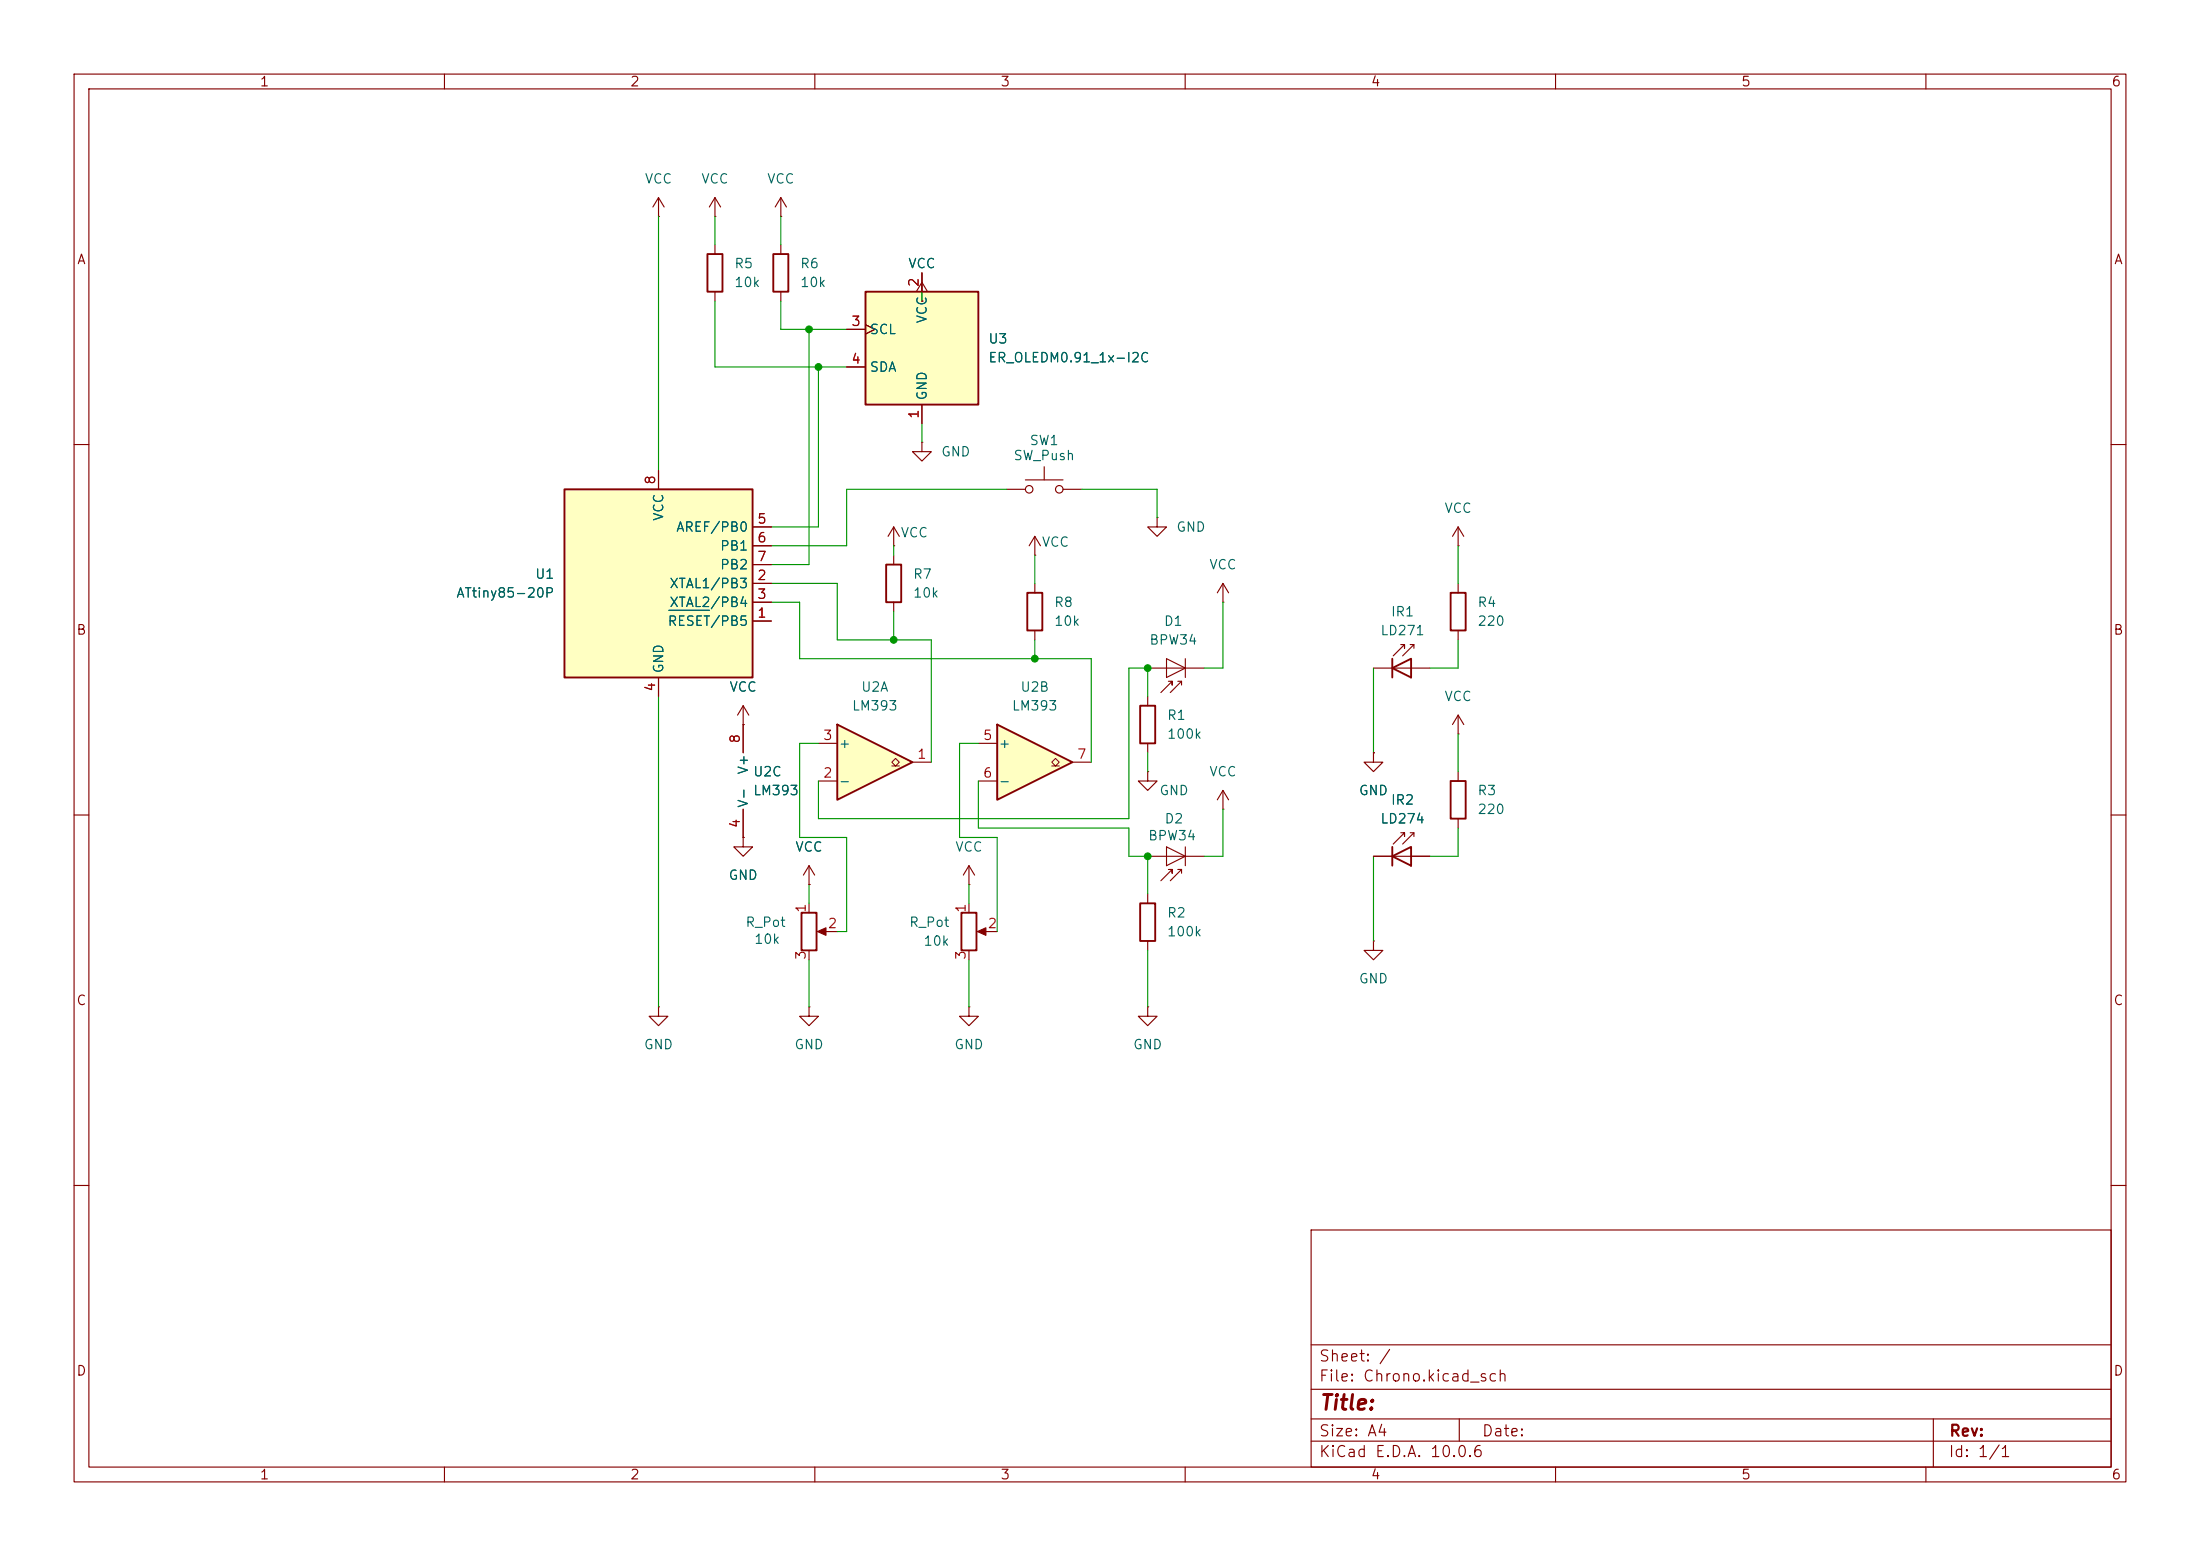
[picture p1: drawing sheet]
<svg xmlns="http://www.w3.org/2000/svg" width="297mm" height="210mm" viewBox="0 0 297 210" stroke-linecap="round" stroke-linejoin="round" font-family="sans-serif">
<g fill="none" stroke="#840000" stroke-width=".15">
<path d="M10 10h277v190h-277zM12 12h273v186h-273zM60 10v2M110 10v2M160 10v2M210 10v2M260 10v2M10 60h2M139.7 78.7v1.3M285 60h2M139.7 85.1v1.3M10 110h2"/>
<path d="M285 110h2M130.8 135.9v1.3h1.3l-1.3 1.2-1.3-1.2h1.3M130.8 135.9h.1M10 160h2M177 166h108v32h-108zM285 160h2M60 198v2M110 198v2M160 198v2M177 194.5h108M177 191.5h108M177 187.5h108"/>
<path d="M177 181.5h108M197 191.5v3M210 198v2M260 198v2M261 191.5v6.5"/>
</g>
<path d="M138.7 80h2v5.1h-2z" fill="none" stroke="#840000" stroke-width=".25"/>
<path d="M116.8 39.4h15.3v15.2h-15.3z" fill="#ffffc2"/>
<path d="M116.8 39.4h15.3v15.2h-15.3z" fill="none" stroke="#840000" stroke-width=".25"/>
<path d="M124.5 36.8v2.6M114.3 44.5h2.5M114.3 49.5h2.5M116.8 43.8l1.3 .7-1.3 .6M124.5 54.6v2.6" fill="none" stroke="#840000" stroke-width=".15"/>
<path d="M76.2 66h25.4v25.4h-25.4z" fill="#ffffc2"/>
<path d="M95.5 34.3h2v5.1h-2zM76.2 66h25.4v25.4h-25.4zM188 115.6l2.5-1.3v2.5zM188 114.3v2.5M195.8 105.4h2.1v5.1h-2.1zM129.8 123.2h2v5.1h-2z" fill="none" stroke="#840000" stroke-width=".25"/>
<g fill="none" stroke="#840000" stroke-width=".15">
<path d="M96.5 33v1.3M96.5 39.4v1.2M88.9 63.5v2.5M101.6 78.7h2.5M101.6 71.1h2.5M101.6 73.7h2.5M101.6 76.2h2.5M120.6 73.7h.1M120.6 71.1l-.7 1.3M120.6 71.1l.8 1.3M120.6 71.1v2.6M88.9 91.4v2.6"/>
<path d="M100.3 97.8h.1M100.3 95.3l-.7 1.2M100.3 95.3l.8 1.2M100.3 95.3v6.3M101.6 83.8h2.5M101.6 81.3h2.5M100.3 113v1.3h1.3l-1.3 1.3-1.2-1.3h1.2M100.3 113h.1M100.3 109.2v3.8M130.8 119.4h.1M130.8 116.8l-.8 1.3M130.8 116.8l.8 1.3"/>
<path d="M130.8 116.8v2.6M154.9 115.6h7.7M157.5 114.3l2.5 1.3-2.5 1.2zM157.7 117.3h.5v.6v-.6l-1.5 1.6M159 117.3h.5M159.5 117.9v-.6l-1.5 1.6M160 114.3v2.5M165.1 109.2h.1M165.1 106.7l-.8 1.3M165.1 106.7l.8 1.3M165.1 106.7v2.5M185.4 115.6h7.6"/>
<path d="M189.1 112.4h.5v.5v-.5l-1.5 1.5M190.4 112.4h.5M190.9 112.9v-.5l-1.5 1.5M196.8 104.1v1.3M196.8 110.5v1.3M130.8 121.9v1.3M130.8 128.3v1.2M132.3 125.7h2.3M154.9 135.9v1.3h1.3l-1.3 1.2-1.2-1.2h1.2M154.9 135.9h.1M185.4 127v1.3h1.3l-1.3 1.2-1.3-1.2h1.3M185.4 127h.1"/>
</g>
<path d="M90.3 82.4h5.5" fill="none" stroke="#006464" stroke-width=".15"/>
<path d="M132 125.7l1.1-.5v1z" fill="#840000" stroke="#840000" stroke-width=".15"/>
<path d="M134.6 97.8l10.2 5.1-10.2 5.1z" fill="#ffffc2"/>
<path d="M134.6 97.8l10.2 5.1-10.2 5.1z" fill="none" stroke="#840000" stroke-width=".25"/>
<path d="M142 103.4h.5l-.5-.5 .5-.5 .5 .5-.5 .5h.5" fill="none" stroke="#840000" stroke-width=".14"/>
<path d="M132.1 100.3h2.5M132.1 105.4h2.5M144.8 102.9h2.5M154.9 104.1v1.3h1.3l-1.3 1.3-1.2-1.3h1.2M154.9 104.1h.1" fill="none" stroke="#840000" stroke-width=".15"/>
<path d="M113 97.8l10.2 5.1-10.2 5.1z" fill="#ffffc2"/>
<path d="M104.4 34.3h2v5.1h-2zM119.6 76.2h2.1v5.1h-2.1zM113 97.8l10.2 5.1-10.2 5.1zM153.9 95.3h2.1v5h-2.1zM188 90.2l2.5-1.3v2.5zM188 88.9v2.5M195.8 80h2.1v5.1h-2.1zM108.2 123.2h2v5.1h-2zM153.9 121.9h2.1v5.1h-2.1z" fill="none" stroke="#840000" stroke-width=".25"/>
<path d="M120.4 103.4h.5l-.5-.5 .5-.5 .5 .5-.5 .5h.5" fill="none" stroke="#840000" stroke-width=".14"/>
<g fill="none" stroke="#840000" stroke-width=".15">
<path d="M88.9 29.2h.1M88.9 26.7l-.8 1.2M88.9 26.7l.8 1.2M88.9 26.7v2.5M96.5 29.2h.1M96.5 26.7l-.7 1.2M96.5 26.7l.8 1.2M96.5 26.7v2.5M105.4 29.2h.1M105.4 26.7l-.8 1.2M105.4 26.7l.8 1.2M105.4 26.7v2.5"/>
<path d="M105.4 33v1.3M105.4 39.4v1.2M123.7 39.4l.8-1.3 .7 1.3M124.5 36.8v3.8M114.3 44.5h2.5M114.3 49.5h2.5M116.8 43.8l1.3 .7-1.3 .6M124.5 40.6h.1M124.5 59.7v1.3h1.2l-1.2 1.2-1.3-1.2h1.3M124.5 59.7h.1M124.5 54.6v2.6M88.9 63.5v2.5"/>
<path d="M101.6 78.7h2.5M101.6 71.1h2.5M101.6 73.7h2.5M101.6 76.2h2.5M120.6 74.9v1.3M135.9 66h2.5M138.4 64.8h5.1M139.7 74.9h.1M139.7 72.4l-.8 1.3M139.7 72.4l.8 1.3M139.7 72.4v2.5M141 63v1.8"/>
<path d="M143.5 66h2.5M156.2 69.9v1.2h1.3l-1.3 1.3-1.3-1.3h1.3M156.2 69.9h.1M165.1 78.7l-.8 1.3M165.1 78.7l.8 1.3M165.1 78.7v2.6M196.8 73.7h.1M196.8 71.1v2.6M196.8 78.7v1.3M196.8 71.1l-.7 1.3M196.8 71.1l.8 1.3M88.9 91.4v2.6"/>
<path d="M100.3 97.8h.1M100.3 97.8v3.8M101.6 83.8h2.5M101.6 81.3h2.5M120.6 81.3v1.3M154.9 94v1.3M154.9 90.2h7.7M157.5 88.9l2.5 1.3-2.5 1.2zM157.7 91.9h.5v.6v-.6l-1.5 1.6M159 91.9h.5M159.5 92.5v-.6l-1.5 1.6M160 88.9v2.5"/>
<path d="M165.1 81.3h.1M185.4 90.2h7.6M189.1 87h.5v.5v-.5l-1.5 1.5M190.4 87h.5M190.9 87.5v-.5l-1.5 1.5M196.8 99.1h.1M196.8 85.1v1.3M196.8 96.5v2.6M196.8 96.5l-.7 1.3M196.8 96.5l.8 1.3M100.3 113h.1M100.3 109.2v3.8"/>
<path d="M109.2 119.4h.1M109.2 116.8l-.7 1.3M109.2 116.8l.8 1.3M109.2 116.8v2.6M110.5 105.4h2.5M110.5 100.3h2.5M123.2 102.9h2.5M154.9 100.3v1.3M185.4 101.6v1.3h1.3l-1.3 1.2-1.3-1.2h1.3M185.4 101.6h.1M185.4 115.6h2.6M190.5 115.6h2.5"/>
<path d="M88.9 135.9v1.3h1.3l-1.3 1.2-1.3-1.2h1.3M88.9 135.9h.1M109.2 135.9v1.3h1.3l-1.3 1.2-1.3-1.2h1.3M109.2 135.9h.1M109.2 121.9v1.3M109.2 128.3v1.2M110.7 125.7h2.3M154.9 120.7v1.2M154.9 127v1.3"/>
<circle cx="138.9" cy="66" r=".51"/>
<circle cx="143" cy="66" r=".51"/>
</g>
<path d="M110.4 125.7l1.1-.5v1z" fill="#840000" stroke="#840000" stroke-width=".15"/>
<g fill="none" stroke="#009600" stroke-width=".15">
<path d="M88.9 29.2v34.3M96.5 29.2v3.8M105.4 29.2v3.8M124.5 36.8v3.8M96.5 40.6v8.9h17.8M105.4 40.6v3.9h8.9M109.2 44.5v31.7h-5.1M110.5 49.5v21.6h-6.4M124.5 57.2v2.5M104.1 78.7h8.9v7.7h12.7v16.5M120.6 73.7v1.2M135.9 66h-21.6v7.7h-10.2"/>
<path d="M139.7 74.9v3.8M146 66h10.2v3.9M196.8 73.7v5M88.9 94v41.9M104.1 81.3h3.8v7.6h39.4v14M120.6 82.6v3.8M139.7 86.4v2.5M154.9 94v-3.8h-2.5v20.3h-41.9v-5.1M165.1 81.3v8.9h-2.5M185.4 90.2v11.4M196.8 86.4v3.8h-3.8M196.8 99.1v5"/>
<path d="M109.2 119.4v2.5M110.5 100.3h-2.6v12.7h6.4v12.7h-1.3M130.8 119.4v2.5M132.1 100.3h-2.6v12.7h5.1v12.7M132.1 105.4v6.4h20.3v3.8h2.5v5.1M154.9 101.6v2.5M165.1 109.2v6.4h-2.5M185.4 115.6v11.4M196.8 111.8v3.8h-3.8M109.2 129.5v6.4M130.8 129.5v6.4M154.9 128.3v7.6"/>
</g>
<path d="M90.3 82.4h5.5" fill="none" stroke="#006464" stroke-width=".15"/>
<g fill="#009600" stroke="#009600" stroke-width=".14">
<circle cx="139.7" cy="88.9" r=".46"/>
<circle cx="120.6" cy="86.4" r=".46"/>
<circle cx="109.2" cy="44.5" r=".46"/>
<circle cx="110.5" cy="49.5" r=".46"/>
<circle cx="154.9" cy="115.6" r=".46"/>
<circle cx="154.9" cy="90.2" r=".46"/>
</g>
<text font-size="2" fill="#840000" x="178" y="190.8">Title:</text>
<g font-size="1.5" fill="#840000">
<text x="178" y="184.1">Sheet: /</text>
<text x="178" y="186.8">File: Chrono.kicad_sch</text>
<text x="178" y="197">KiCad E.D.A. 10.0.6</text>
<text x="178" y="194.2">Size: A4</text>
<text x="200" y="194.2">Date:</text>
<text x="263" y="197">Id: 1/1</text>
<text x="263" y="194.2">Rev:</text>
</g>
<g font-size="1.3" fill="#840000">
<text x="35" y="12">1</text>
<text x="85" y="12">2</text>
<text x="135" y="12">3</text>
<text x="185" y="12">4</text>
<text x="235" y="12">5</text>
<text x="285" y="12">6</text>
<text x="10.3" y="36">A</text>
<text x="285.3" y="36">A</text>
<text x="10.2" y="86">B</text>
<text x="285.2" y="86">B</text>
<text x="10.2" y="136">C</text>
<text x="285.2" y="136">C</text>
<text x="10.2" y="186">D</text>
<text x="285.2" y="186">D</text>
<text x="35" y="200">1</text>
<text x="85" y="200">2</text>
<text x="135" y="200">3</text>
<text x="185" y="200">4</text>
<text x="235" y="200">5</text>
<text x="285" y="200">6</text>
</g>
<g font-size="1.3" fill="#006464">
<text x="87" y="25.1">VCC</text>
<text x="94.6" y="25.1">VCC</text>
<text x="103.5" y="25.1">VCC</text>
<text x="99" y="36.5">R5</text>
<text x="99" y="39.1">10k</text>
<text x="107.9" y="36.5">R6</text>
<text x="107.9" y="39.1">10k</text>
<text x="122.5" y="36.5">VCC</text>
<text x="117.3" y="45.4">SCL</text>
<text x="125.4" y="43.7" transform="rotate(-90 125.4 43.7)">VCC</text>
<text x="133.3" y="46.7">U3</text>
<text x="117.3" y="50.5">SDA</text>
<text x="133.3" y="49.2">ER_OLEDM0.91_1x-I2C</text>
<text x="125.4" y="54.1" transform="rotate(-90 125.4 54.1)">GND</text>
<text x="127" y="61.9">GND</text>
<text x="136.7" y="62.4">SW_Push</text>
<text x="138.9" y="60.4">SW1</text>
<text x="89.9" y="70.4" transform="rotate(-90 89.9 70.4)">VCC</text>
<text x="194.9" y="69.5">VCC</text>
<text x="91.2" y="72.1">AREF/PB0</text>
<text x="97.1" y="74.6">PB1</text>
<text x="97.1" y="77.2">PB2</text>
<text x="121.5" y="72.8">VCC</text>
<text x="140.6" y="74.1">VCC</text>
<text x="158.7" y="72.1">GND</text>
<text x="163.2" y="77.2">VCC</text>
<text x="61.5" y="81">ATtiny85-20P</text>
<text x="72.2" y="78.4">U1</text>
<text x="90.3" y="79.7">XTAL1/PB3</text>
<text x="90.3" y="82.2">XTAL2/PB4</text>
<text x="123.2" y="78.4">R7</text>
<text x="123.2" y="81">10k</text>
<text x="142.2" y="82.2">R8</text>
<text x="187.7" y="83.5">IR1</text>
<text x="199.4" y="82.2">R4</text>
<text x="90" y="84.8">RESET/PB5</text>
<text x="142.2" y="84.8">10k</text>
<text x="155.1" y="87.3">BPW34</text>
<text x="157" y="84.8">D1</text>
<text x="186.3" y="86.1">LD271</text>
<text x="199.4" y="84.8">220</text>
<text x="89.9" y="91" transform="rotate(-90 89.9 91)">GND</text>
<text x="98.4" y="93.7">VCC</text>
<text x="116.2" y="93.7">U2A</text>
<text x="137.7" y="93.7">U2B</text>
<text x="194.9" y="94.9">VCC</text>
<text x="113.1" y="101.3">+</text>
<text x="114.9" y="96.2">LM393</text>
<text x="134.7" y="101.3">+</text>
<text x="136.5" y="96.2">LM393</text>
<text x="157.5" y="97.5">R1</text>
<text x="157.5" y="100">100k</text>
<text x="101.3" y="104.6" transform="rotate(-90 101.3 104.6)">V+</text>
<text x="101.6" y="105.1">U2C</text>
<text x="101.6" y="107.6">LM393</text>
<text x="113.1" y="106.4">-</text>
<text x="134.7" y="106.4">-</text>
<text x="156.4" y="107.6">GND</text>
<text x="163.2" y="105.1">VCC</text>
<text x="183.4" y="107.6">GND</text>
<text x="199.4" y="107.6">R3</text>
<text x="101.3" y="109.1" transform="rotate(-90 101.3 109.1)">V-</text>
<text x="154.9" y="113.7">BPW34</text>
<text x="157.1" y="111.5">D2</text>
<text x="186.3" y="111.5">LD274</text>
<text x="187.7" y="108.9">IR2</text>
<text x="199.4" y="110.2">220</text>
<text x="98.3" y="119.1">GND</text>
<text x="107.3" y="115.3">VCC</text>
<text x="128.9" y="115.3">VCC</text>
<text x="100.6" y="125.4">R_Pot</text>
<text x="122.6" y="125.4">R_Pot</text>
<text x="157.5" y="124.2">R2</text>
<text x="101.7" y="127.7">10k</text>
<text x="124.6" y="128">10k</text>
<text x="157.5" y="126.7">100k</text>
<text x="183.4" y="133">GND</text>
<text x="86.8" y="141.9">GND</text>
<text x="107.2" y="141.9">GND</text>
<text x="128.7" y="141.9">GND</text>
<text x="152.9" y="141.9">GND</text>
</g>
<g font-size="1.3" fill="#a90000">
<text x="124.3" y="38.8" transform="rotate(-90 124.3 38.8)">2</text>
<text x="114.8" y="44.3">3</text>
<text x="114.8" y="49.4">4</text>
<text x="124.3" y="56.6" transform="rotate(-90 124.3 56.6)">1</text>
<text x="88.8" y="65.5" transform="rotate(-90 88.8 65.5)">8</text>
<text x="102.1" y="71">5</text>
<text x="102.1" y="73.5">6</text>
<text x="102.1" y="76.1">7</text>
<text x="102.1" y="83.7">1</text>
<text x="102.1" y="78.6">2</text>
<text x="102.1" y="81.1">3</text>
<text x="88.8" y="93.4" transform="rotate(-90 88.8 93.4)">4</text>
<text x="100.2" y="100.4" transform="rotate(-90 100.2 100.4)">8</text>
<text x="111" y="100.2">3</text>
<text x="132.6" y="100.2">5</text>
<text x="111" y="105.3">2</text>
<text x="123.7" y="102.7">1</text>
<text x="132.6" y="105.3">6</text>
<text x="145.3" y="102.7">7</text>
<text x="100.2" y="111.9" transform="rotate(-90 100.2 111.9)">4</text>
<text x="109.1" y="123.3" transform="rotate(-90 109.1 123.3)">1</text>
<text x="111.7" y="125.6">2</text>
<text x="130.7" y="123.3" transform="rotate(-90 130.7 123.3)">1</text>
<text x="133.3" y="125.6">2</text>
<text x="109.1" y="129.6" transform="rotate(-90 109.1 129.6)">3</text>
<text x="130.7" y="129.6" transform="rotate(-90 130.7 129.6)">3</text>
</g>
</svg>
